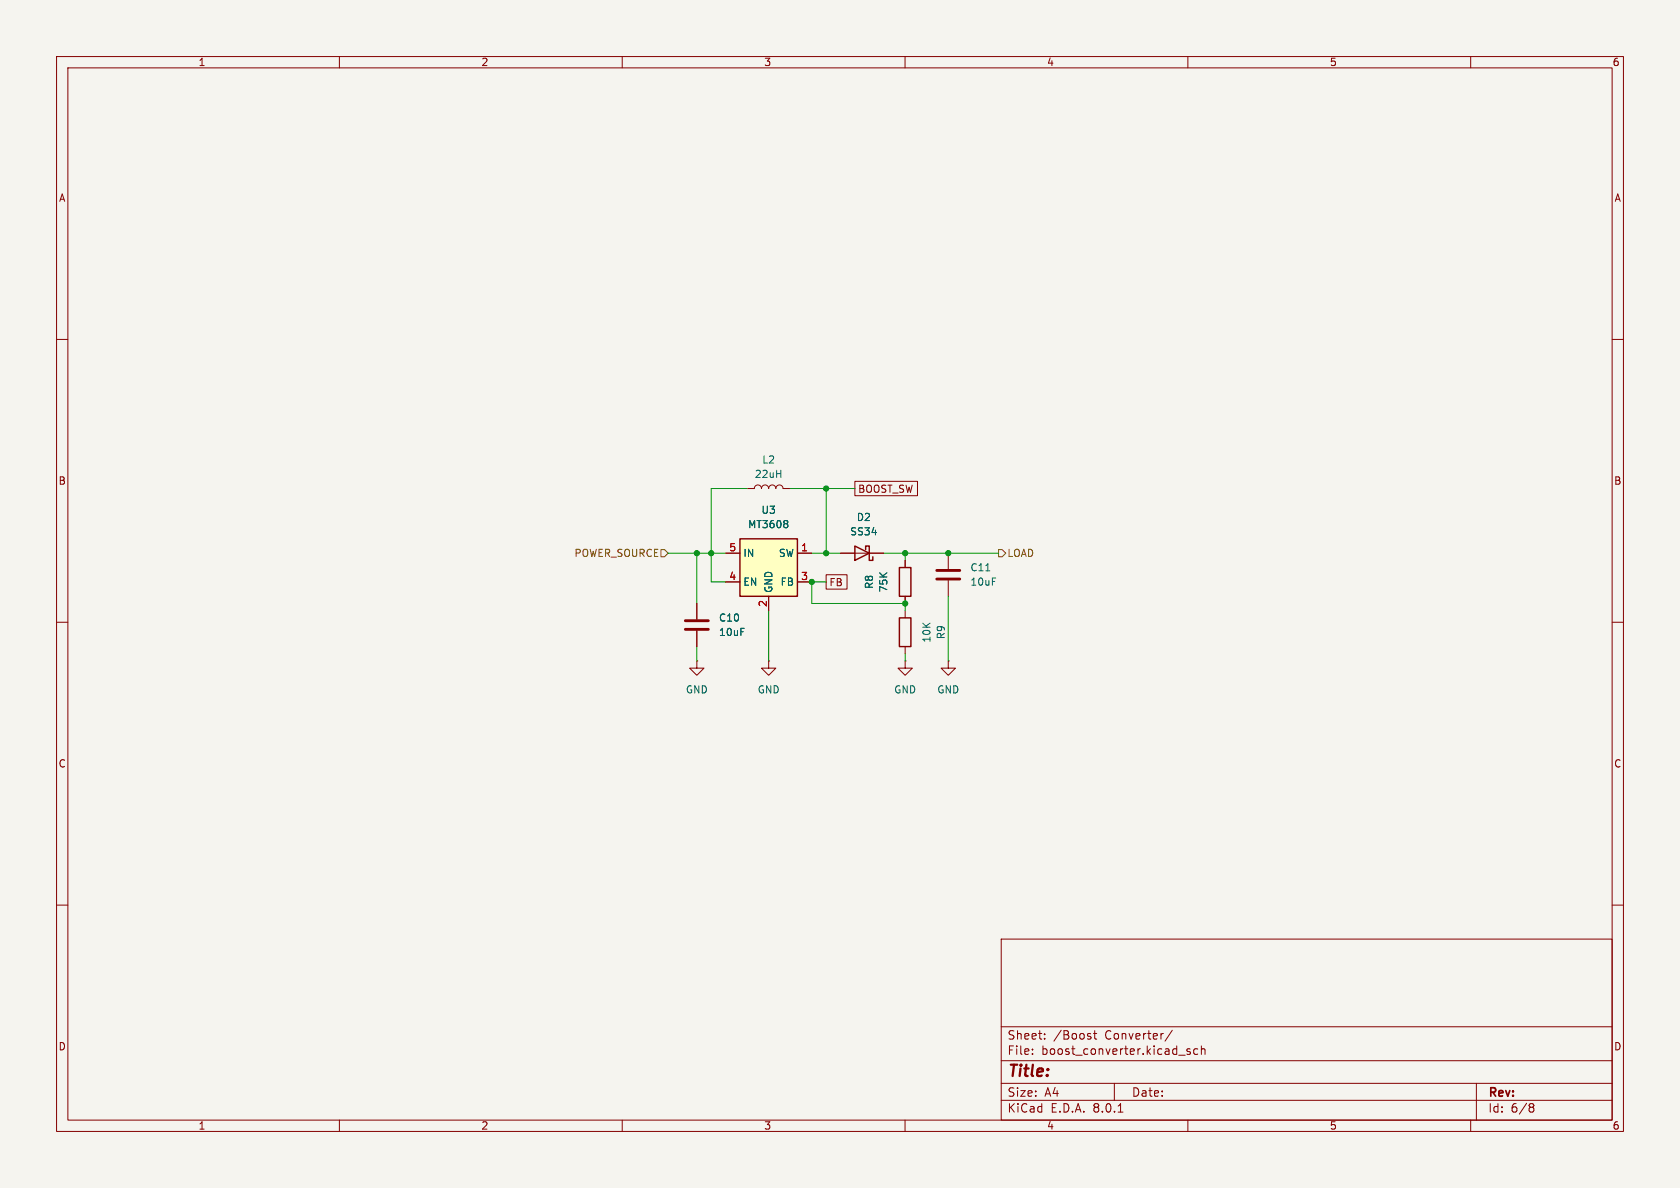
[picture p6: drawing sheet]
<svg xmlns="http://www.w3.org/2000/svg" width="297mm" height="210mm" viewBox="0 0 297 210" stroke-linecap="round" stroke-linejoin="round" font-family="sans-serif">
<path d="M0 0h297v210h-297z" fill="#f5f4ef" stroke="#f5f4ef" stroke-width=".18"/>
<g fill="none" stroke="#840000" stroke-width=".18">
<path d="M10 10h277v190h-277zM12 12h273v186h-273zM60 10v2M110 10v2M160 10v2M210 10v2M260 10v2M10 60h2M285 60h2M10 110h2M285 110h2M10 160h2"/>
<path d="M285 160h2M177 166h108v32h-108zM60 198v2M110 198v2M160 198v2M177 194.5h108M177 191.5h108M177 187.5h108M177 181.5h108M182.5 186.3v.1M182.5 185.5v.1M184.7 183.6v.1"/>
<path d="M184.7 182.8v.1M192.8 183.3v.3M193.3 182.7h.6M193.5 182.2v1.3l.4 .2M197 191.5v3M197.7 196.6h.8M207.2 182.1l-1.2 2M210 198v2M210.4 185.5l-.4-.1-.2 .2 .1 .2 .5 .2v.3h-.6M211.7 185.5l-.4-.1-.3 .3v.4l.2 .2h.5M212.4 185.5l.2-.1 .4 .1v.9M212.4 184.9v1.5"/>
<path d="M260 198v2M261 191.5v6.5M270.6 195.1h.3l.3 .3-.3 .3M270.6 195.7h.3M270.9 195.7l.2 .2 .1 .4-.3 .3h-.3"/>
</g>
<path d="M130.8 95.3h10.2v10.1h-10.2z" fill="#ffffc2"/>
<path d="M130.8 95.3h10.2v10.1h-10.2zM151.1 96.5l2.6 1.3-2.6 1.3zM153 97.2v-.7h.7v2.6h.6v-.7M159 109.2h2v5.1h-2zM159 100.3h2v5.1h-2z" fill="none" stroke="#840000" stroke-width=".25"/>
<g fill="none" stroke="#840000" stroke-width=".18">
<path d="M128.3 97.8h2.5M132.1 86.4h1.2a.64 .64 0 0 1 .7-.7 .64 .64 0 0 1 .6 .7 .64 .64 0 0 1 .7-.7 .64 .64 0 0 1 .6 .7 .64 .64 0 0 1 .6-.7 .64 .64 0 0 1 .7 .7 .64 .64 0 0 1 .6-.7 .64 .64 0 0 1 .6 .7h1.3M141 97.8h2.5M148.6 97.8h7.6M151.1 85.1h11.1v2.5h-11.1zM160 99.1v1.2M167.6 97.8v2.8M123.2 116.8v1.3h1.3l-1.3 1.3-1.3-1.3h1.3M123.2 116.8h.1M123.2 106.7v2.8M123.2 111.5v2.8M128.3 102.9h2.5"/>
<path d="M135.9 116.8v1.3h1.3l-1.3 1.3-1.3-1.3h1.3M135.9 116.8h.1M135.9 105.4v2.6M141 102.9h2.5M146 101.6h3.7v2.5h-3.7zM160 116.8v1.3h1.3l-1.3 1.3-1.3-1.3h1.3M160 116.8h.1M160 105.4v1.3M160 108v1.2M160 114.3v1.3M167.6 116.8v1.3h1.3l-1.3 1.3-1.2-1.3h1.2M167.6 116.8h.1"/>
<path d="M167.6 102.6v2.8"/>
</g>
<path d="M139.2 92.1l.1 .2-.1 .2M139.2 92.6l.1 .2-.1 .4M174.3 100.9h.7" fill="none" stroke="#006464" stroke-width=".18"/>
<path d="M121.2 111.3h4M121.2 109.7h4M165.6 102.4h4.1M165.6 100.8h4.1" fill="none" stroke="#840000" stroke-width=".51"/>
<path d="M116.8 97.2h.7l.6 .6-.6 .6h-.7zM176.5 97.2h.7l.6 .6-.6 .6h-.7z" fill="none" stroke="#725600" stroke-width=".18"/>
<g fill="none" stroke="#009600" stroke-width=".18">
<path d="M118.1 97.8h10.2M123.2 97.8v8.9M132.1 86.4h-6.4v16.5h2.6M139.7 86.4h11.4M143.5 97.8h5.1M146 86.4v11.4M156.2 97.8h20.3M160 97.8v1.3M123.2 114.3v2.5M135.9 108v8.8M146 102.9h-2.5v3.8h16.5v1.3M160 115.6v1.2"/>
<path d="M167.6 105.4v11.4"/>
</g>
<g fill="#009600" stroke="#009600" stroke-width=".18">
<circle cx="160" cy="97.8" r=".46"/>
<circle cx="146" cy="86.4" r=".46"/>
<circle cx="146" cy="97.8" r=".46"/>
<circle cx="167.6" cy="97.8" r=".46"/>
<circle cx="125.7" cy="97.8" r=".46"/>
<circle cx="143.5" cy="102.9" r=".46"/>
<circle cx="123.2" cy="97.8" r=".46"/>
<circle cx="160" cy="106.7" r=".46"/>
</g>
<text font-size="2.8" fill="#840000" x="178" y="190.9">Title:</text>
<g font-size="2.1" fill="#840000">
<text x="178" y="184">Sheet:</text>
<text x="186.2" y="184">/Boost</text>
<text x="195.4" y="184">Converter/</text>
<text x="178" y="186.7">File:</text>
<text x="184.1" y="186.7">boost_converter.kicad_sch</text>
<text x="178" y="196.9">KiCad</text>
<text x="178" y="194.1">Size:</text>
<text x="184.7" y="194.1">A4</text>
<text x="185.7" y="196.9">E.D.A.</text>
<text x="193.3" y="196.9">8.0.1</text>
<text x="200" y="194.1">Date:</text>
<text x="263" y="194.3">Rev:</text>
<text x="263" y="196.9">Id:</text>
<text x="267.1" y="196.9">6/8</text>
</g>
<g font-size="1.8" fill="#840000">
<text x="35" y="11.9">1</text>
<text x="85" y="11.9">2</text>
<text x="135" y="11.9">3</text>
<text x="185" y="11.9">4</text>
<text x="235" y="11.9">5</text>
<text x="285" y="11.9">6</text>
<text x="10.3" y="35.9">A</text>
<text x="285.3" y="35.9">A</text>
<text x="10.3" y="85.9">B</text>
<text x="151.6" y="87.3">BOOST_SW</text>
<text x="285.3" y="85.9">B</text>
<text x="146.5" y="103.8">FB</text>
<text x="10.3" y="135.9">C</text>
<text x="285.3" y="135.9">C</text>
<text x="10.3" y="185.9">D</text>
<text x="285.3" y="185.9">D</text>
<text x="35" y="199.9">1</text>
<text x="85" y="199.9">2</text>
<text x="135" y="199.9">3</text>
<text x="185" y="199.9">4</text>
<text x="235" y="199.9">5</text>
<text x="285" y="199.9">6</text>
</g>
<g font-size="1.8" fill="#006464">
<text x="134.7" y="82.1">L2</text>
<text x="133.3" y="84.7">22uH</text>
<text x="132.2" y="93.6">MT3608</text>
<text x="134.5" y="91">U3</text>
<text x="150.2" y="94.8">SS34</text>
<text x="151.4" y="92.3">D2</text>
<text x="131.3" y="98.7">IN</text>
<text x="137.6" y="98.7">SW</text>
<text x="171.5" y="101.2">C11</text>
<text x="131.3" y="103.7">EN</text>
<text x="136.8" y="104.9" transform="rotate(-90 136.8 104.9)">GND</text>
<text x="137.9" y="103.7">FB</text>
<text x="154.5" y="104.2" transform="rotate(-90 154.5 104.2)">R8</text>
<text x="157.1" y="104.8" transform="rotate(-90 157.1 104.8)">75K</text>
<text x="171.5" y="103.7">10uF</text>
<text x="127" y="110.1">C10</text>
<text x="127" y="112.6">10uF</text>
<text x="164.7" y="113.7" transform="rotate(-90 164.7 113.7)">10K</text>
<text x="167.2" y="113.1" transform="rotate(-90 167.2 113.1)">R9</text>
<text x="121.2" y="122.8">GND</text>
<text x="133.9" y="122.8">GND</text>
<text x="158" y="122.8">GND</text>
<text x="165.6" y="122.8">GND</text>
</g>
<g font-size="1.8" fill="#725600">
<text x="101.4" y="98.7">POWER_SOURCE</text>
<text x="178" y="98.7">LOAD</text>
</g>
<g font-size="1.8" fill="#a90000">
<text x="128.8" y="97.5">5</text>
<text x="141.5" y="97.5">1</text>
<text x="128.8" y="102.6">4</text>
<text x="135.6" y="107.4" transform="rotate(-90 135.6 107.4)">2</text>
<text x="141.5" y="102.6">3</text>
</g>
</svg>
